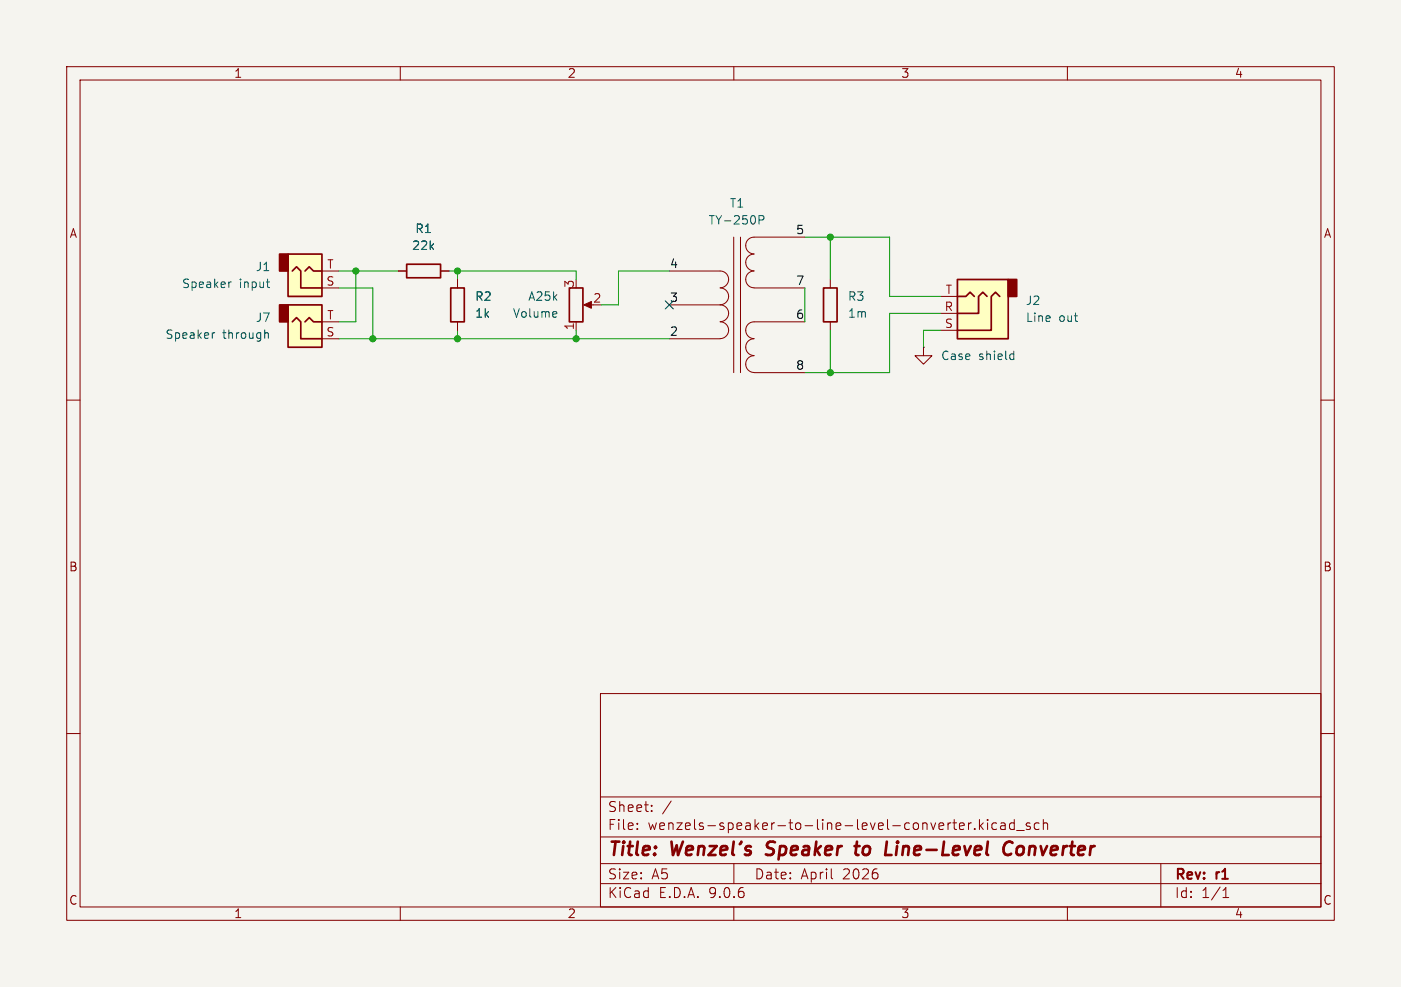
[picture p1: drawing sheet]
(kicad_sch
 (version 20250114)
 (generator "eeschema")
 (generator_version "9.0")
 (paper "A5")
 (title_block
  (title "Wenzel’s Speaker to Line-Level Converter")
  (date "April 2026")
  (rev "r1"))
 (lib_symbols
  (symbol "Connector_Audio:AudioJack2" (exclude_from_sim no) (in_bom yes) (on_board yes)
   (property "Reference" "J" (at 0 8.89 0) (effects (font (size 1.27 1.27))))
   (property "Value" "AudioJack2" (at 0 6.35 0) (effects (font (size 1.27 1.27))))
   (property "Footprint" "" (at 0 0 0) (effects (font (size 1.27 1.27)) (hide yes)))
   (property "Datasheet" "~" (at 0 0 0) (effects (font (size 1.27 1.27)) (hide yes)))
   (property "Description" "Audio Jack, 2 Poles (Mono / TS)" (at 0 0 0) (effects (font (size 1.27 1.27)) (hide yes)))
   (symbol "AudioJack2_0_1"
    (rectangle (start -3.81 0) (end -2.54 -2.54) (stroke (width 0.254) (type default)) (fill (type outline)))
    (rectangle (start -2.54 3.81) (end 2.54 -2.54) (stroke (width 0.254) (type default)) (fill (type background)))
    (polyline (pts (xy 0 0) (xy 0.635 -0.635) (xy 1.27 0) (xy 2.54 0)) (stroke (width 0.254) (type default)) (fill (type none)))
    (polyline (pts (xy 2.54 2.54) (xy -0.635 2.54) (xy -0.635 0) (xy -1.27 -0.635) (xy -1.905 0)) (stroke (width 0.254) (type default)) (fill (type none))))
   (symbol "AudioJack2_1_1"
    (pin passive line (at 5.08 2.54 180) (length 2.54) (name "~" (effects (font (size 1.27 1.27)))) (number "S" (effects (font (size 1.27 1.27)))))
    (pin passive line (at 5.08 0 180) (length 2.54) (name "~" (effects (font (size 1.27 1.27)))) (number "T" (effects (font (size 1.27 1.27))))))
   (embedded_fonts no))
  (symbol "Connector_Audio:AudioJack3" (exclude_from_sim no) (in_bom yes) (on_board yes)
   (property "Reference" "J" (at 0 8.89 0) (effects (font (size 1.27 1.27))))
   (property "Value" "AudioJack3" (at 0 6.35 0) (effects (font (size 1.27 1.27))))
   (property "Footprint" "" (at 0 0 0) (effects (font (size 1.27 1.27)) (hide yes)))
   (property "Datasheet" "~" (at 0 0 0) (effects (font (size 1.27 1.27)) (hide yes)))
   (property "Description" "Audio Jack, 3 Poles (Stereo / TRS)" (at 0 0 0) (effects (font (size 1.27 1.27)) (hide yes)))
   (symbol "AudioJack3_0_1"
    (rectangle (start -5.08 -5.08) (end -6.35 -2.54) (stroke (width 0.254) (type default)) (fill (type outline)))
    (polyline (pts (xy -1.905 -2.54) (xy -1.27 -3.175) (xy -0.635 -2.54) (xy -0.635 0) (xy 2.54 0)) (stroke (width 0.254) (type default)) (fill (type none)))
    (polyline (pts (xy 0 -2.54) (xy 0.635 -3.175) (xy 1.27 -2.54) (xy 2.54 -2.54)) (stroke (width 0.254) (type default)) (fill (type none)))
    (rectangle (start 2.54 3.81) (end -5.08 -5.08) (stroke (width 0.254) (type default)) (fill (type background)))
    (polyline (pts (xy 2.54 2.54) (xy -2.54 2.54) (xy -2.54 -2.54) (xy -3.175 -3.175) (xy -3.81 -2.54)) (stroke (width 0.254) (type default)) (fill (type none))))
   (symbol "AudioJack3_1_1"
    (pin passive line (at 5.08 2.54 180) (length 2.54) (name "~" (effects (font (size 1.27 1.27)))) (number "S" (effects (font (size 1.27 1.27)))))
    (pin passive line (at 5.08 0 180) (length 2.54) (name "~" (effects (font (size 1.27 1.27)))) (number "R" (effects (font (size 1.27 1.27)))))
    (pin passive line (at 5.08 -2.54 180) (length 2.54) (name "~" (effects (font (size 1.27 1.27)))) (number "T" (effects (font (size 1.27 1.27))))))
   (embedded_fonts no))
  (symbol "Device:R"
   (pin_numbers (hide yes))
   (pin_names
    (offset 0)) (exclude_from_sim no) (in_bom yes) (on_board yes)
   (property "Reference" "R" (at 2.032 0 90) (effects (font (size 1.27 1.27))))
   (property "Value" "R" (at 0 0 90) (effects (font (size 1.27 1.27))))
   (property "Footprint" "" (at -1.778 0 90) (effects (font (size 1.27 1.27)) (hide yes)))
   (property "Datasheet" "~" (at 0 0 0) (effects (font (size 1.27 1.27)) (hide yes)))
   (property "Description" "Resistor" (at 0 0 0) (effects (font (size 1.27 1.27)) (hide yes)))
   (symbol "R_0_1"
    (rectangle (start -1.016 -2.54) (end 1.016 2.54) (stroke (width 0.254) (type default)) (fill (type none))))
   (symbol "R_1_1"
    (pin passive line (at 0 3.81 270) (length 1.27) (name "~" (effects (font (size 1.27 1.27)))) (number "1" (effects (font (size 1.27 1.27)))))
    (pin passive line (at 0 -3.81 90) (length 1.27) (name "~" (effects (font (size 1.27 1.27)))) (number "2" (effects (font (size 1.27 1.27))))))
   (embedded_fonts no))
  (symbol "Device:R_Potentiometer"
   (pin_names
    (offset 1.016) (hide yes)) (exclude_from_sim no) (in_bom yes) (on_board yes)
   (property "Reference" "RV" (at -4.445 0 90) (effects (font (size 1.27 1.27))))
   (property "Value" "R_Potentiometer" (at -2.54 0 90) (effects (font (size 1.27 1.27))))
   (property "Footprint" "" (at 0 0 0) (effects (font (size 1.27 1.27)) (hide yes)))
   (property "Datasheet" "~" (at 0 0 0) (effects (font (size 1.27 1.27)) (hide yes)))
   (property "Description" "Potentiometer" (at 0 0 0) (effects (font (size 1.27 1.27)) (hide yes)))
   (symbol "R_Potentiometer_0_1"
    (rectangle (start 1.016 2.54) (end -1.016 -2.54) (stroke (width 0.254) (type default)) (fill (type none)))
    (polyline (pts (xy 1.143 0) (xy 2.286 0.508) (xy 2.286 -0.508) (xy 1.143 0)) (stroke (width 0) (type default)) (fill (type outline)))
    (polyline (pts (xy 2.54 0) (xy 1.524 0)) (stroke (width 0) (type default)) (fill (type none))))
   (symbol "R_Potentiometer_1_1"
    (pin passive line (at 0 3.81 270) (length 1.27) (name "1" (effects (font (size 1.27 1.27)))) (number "1" (effects (font (size 1.27 1.27)))))
    (pin passive line (at 0 -3.81 90) (length 1.27) (name "3" (effects (font (size 1.27 1.27)))) (number "3" (effects (font (size 1.27 1.27)))))
    (pin passive line (at 3.81 0 180) (length 1.27) (name "2" (effects (font (size 1.27 1.27)))) (number "2" (effects (font (size 1.27 1.27))))))
   (embedded_fonts no))
  (symbol "Device:Transformer_SP_2S"
   (pin_numbers (hide yes))
   (pin_names
    (offset 1.016) (hide yes)) (exclude_from_sim no) (in_bom yes) (on_board yes)
   (property "Reference" "T" (at 0 12.7 0) (effects (font (size 1.27 1.27))))
   (property "Value" "Transformer_SP_2S" (at 0 -12.7 0) (effects (font (size 1.27 1.27))))
   (property "Footprint" "" (at 0 0 0) (effects (font (size 1.27 1.27)) (hide yes)))
   (property "Datasheet" "~" (at 0 0 0) (effects (font (size 1.27 1.27)) (hide yes)))
   (property "Description" "Transformer, split primary, dual secondary" (at 0 0 0) (effects (font (size 1.27 1.27)) (hide yes)))
   (symbol "Transformer_SP_2S_0_1"
    (arc (start -1.27 3.81) (mid -1.656 2.9336) (end -2.54 2.5654) (stroke (width 0) (type default)) (fill (type none)))
    (arc (start -1.27 1.27) (mid -1.656 0.3936) (end -2.54 0.0254) (stroke (width 0) (type default)) (fill (type none)))
    (arc (start -1.27 -1.27) (mid -1.656 -2.1464) (end -2.54 -2.5146) (stroke (width 0) (type default)) (fill (type none)))
    (arc (start -1.27 -3.81) (mid -1.656 -4.6864) (end -2.54 -5.0546) (stroke (width 0) (type default)) (fill (type none)))
    (arc (start -2.54 5.08) (mid -1.642 4.708) (end -1.27 3.81) (stroke (width 0) (type default)) (fill (type none)))
    (arc (start -2.54 2.54) (mid -1.642 2.168) (end -1.27 1.27) (stroke (width 0) (type default)) (fill (type none)))
    (arc (start -2.54 0) (mid -1.642 -0.372) (end -1.27 -1.27) (stroke (width 0) (type default)) (fill (type none)))
    (arc (start -2.54 -2.54) (mid -1.642 -2.912) (end -1.27 -3.81) (stroke (width 0) (type default)) (fill (type none)))
    (polyline (pts (xy -0.508 -10.16) (xy -0.508 10.16)) (stroke (width 0) (type default)) (fill (type none)))
    (polyline (pts (xy 0.508 10.16) (xy 0.508 -10.16)) (stroke (width 0) (type default)) (fill (type none)))
    (arc (start 1.2954 8.89) (mid 1.6457 9.7917) (end 2.54 10.16) (stroke (width 0) (type default)) (fill (type none)))
    (arc (start 1.2954 6.35) (mid 1.6457 7.2517) (end 2.54 7.62) (stroke (width 0) (type default)) (fill (type none)))
    (arc (start 1.2954 3.81) (mid 1.6457 4.7117) (end 2.54 5.08) (stroke (width 0) (type default)) (fill (type none)))
    (arc (start 1.2954 -3.81) (mid 1.6457 -2.9083) (end 2.54 -2.54) (stroke (width 0) (type default)) (fill (type none)))
    (arc (start 1.2954 -6.35) (mid 1.6457 -5.4483) (end 2.54 -5.08) (stroke (width 0) (type default)) (fill (type none)))
    (arc (start 1.2954 -8.89) (mid 1.6457 -7.9883) (end 2.54 -7.62) (stroke (width 0) (type default)) (fill (type none)))
    (arc (start 2.54 7.6454) (mid 1.6599 8.0099) (end 1.2954 8.89) (stroke (width 0) (type default)) (fill (type none)))
    (arc (start 2.54 5.1054) (mid 1.6599 5.4699) (end 1.2954 6.35) (stroke (width 0) (type default)) (fill (type none)))
    (arc (start 2.54 2.5654) (mid 1.6599 2.9299) (end 1.2954 3.81) (stroke (width 0) (type default)) (fill (type none)))
    (arc (start 2.54 -5.0546) (mid 1.6599 -4.6901) (end 1.2954 -3.81) (stroke (width 0) (type default)) (fill (type none)))
    (arc (start 2.54 -7.5946) (mid 1.6599 -7.2301) (end 1.2954 -6.35) (stroke (width 0) (type default)) (fill (type none)))
    (arc (start 2.54 -10.1346) (mid 1.6599 -9.7701) (end 1.2954 -8.89) (stroke (width 0) (type default)) (fill (type none))))
   (symbol "Transformer_SP_2S_1_1"
    (pin passive line (at -10.16 5.08 0) (length 7.62) (name "IN+" (effects (font (size 1.27 1.27)))) (number "1" (effects (font (size 1.27 1.27)))))
    (pin passive line (at -10.16 0 0) (length 7.62) (name "PM" (effects (font (size 1.27 1.27)))) (number "2" (effects (font (size 1.27 1.27)))))
    (pin passive line (at -10.16 -5.08 0) (length 7.62) (name "IN-" (effects (font (size 1.27 1.27)))) (number "3" (effects (font (size 1.27 1.27)))))
    (pin passive line (at 10.16 10.16 180) (length 7.62) (name "OUT1A" (effects (font (size 1.27 1.27)))) (number "4" (effects (font (size 1.27 1.27)))))
    (pin passive line (at 10.16 2.54 180) (length 7.62) (name "OUT1B" (effects (font (size 1.27 1.27)))) (number "5" (effects (font (size 1.27 1.27)))))
    (pin passive line (at 10.16 -2.54 180) (length 7.62) (name "OUT2A" (effects (font (size 1.27 1.27)))) (number "6" (effects (font (size 1.27 1.27)))))
    (pin passive line (at 10.16 -10.16 180) (length 7.62) (name "OUT2B" (effects (font (size 1.27 1.27)))) (number "7" (effects (font (size 1.27 1.27))))))
   (embedded_fonts no))
  (symbol "power:GND"
   (power)
   (pin_numbers (hide yes))
   (pin_names
    (offset 0) (hide yes)) (exclude_from_sim no) (in_bom yes) (on_board yes)
   (property "Reference" "#PWR" (at 0 -6.35 0) (effects (font (size 1.27 1.27)) (hide yes)))
   (property "Value" "GND" (at 0 -3.81 0) (effects (font (size 1.27 1.27))))
   (property "Footprint" "" (at 0 0 0) (effects (font (size 1.27 1.27)) (hide yes)))
   (property "Datasheet" "" (at 0 0 0) (effects (font (size 1.27 1.27)) (hide yes)))
   (property "Description" "Power symbol creates a global label with name \"GND\" , ground" (at 0 0 0) (effects (font (size 1.27 1.27)) (hide yes)))
   (symbol "GND_0_1"
    (polyline (pts (xy 0 0) (xy 0 -1.27) (xy 1.27 -1.27) (xy 0 -2.54) (xy -1.27 -1.27) (xy 0 -1.27)) (stroke (width 0) (type default)) (fill (type none))))
   (symbol "GND_1_1"
    (pin power_in line (at 0 0 270) (length 0) (name "~" (effects (font (size 1.27 1.27)))) (number "1" (effects (font (size 1.27 1.27))))))
   (embedded_fonts no)))
 (junction
  (at 55.88 50.8)
  (diameter 0)
  (color 0 0 0 0))
 (junction
  (at 68.58 40.64)
  (diameter 0)
  (color 0 0 0 0))
 (junction
  (at 68.58 50.8)
  (diameter 0)
  (color 0 0 0 0))
 (junction
  (at 53.34 40.64)
  (diameter 0)
  (color 0 0 0 0))
 (junction
  (at 124.46 55.88)
  (diameter 0)
  (color 0 0 0 0))
 (junction
  (at 86.36 50.8)
  (diameter 0)
  (color 0 0 0 0))
 (junction
  (at 124.46 35.56)
  (diameter 0)
  (color 0 0 0 0))
 (no_connect
  (at 100.33 45.72))
 (wire
  (pts (xy 133.35 46.99) (xy 133.35 55.88))
  (stroke (width 0) (type default)))
 (wire
  (pts (xy 86.36 50.8) (xy 68.58 50.8))
  (stroke (width 0) (type default)))
 (wire
  (pts (xy 68.58 50.8) (xy 55.88 50.8))
  (stroke (width 0) (type default)))
 (wire
  (pts (xy 120.65 55.88) (xy 124.46 55.88))
  (stroke (width 0) (type default)))
 (wire
  (pts (xy 50.8 40.64) (xy 53.34 40.64))
  (stroke (width 0) (type default)))
 (wire
  (pts (xy 90.17 45.72) (xy 92.71 45.72))
  (stroke (width 0) (type default)))
 (wire
  (pts (xy 53.34 48.26) (xy 53.34 40.64))
  (stroke (width 0) (type default)))
 (wire
  (pts (xy 68.58 50.8) (xy 68.58 49.53))
  (stroke (width 0) (type default)))
 (wire
  (pts (xy 86.36 41.91) (xy 86.36 40.64))
  (stroke (width 0) (type default)))
 (wire
  (pts (xy 124.46 35.56) (xy 124.46 41.91))
  (stroke (width 0) (type default)))
 (wire
  (pts (xy 133.35 44.45) (xy 140.97 44.45))
  (stroke (width 0) (type default)))
 (wire
  (pts (xy 138.43 49.53) (xy 138.43 52.07))
  (stroke (width 0) (type default)))
 (wire
  (pts (xy 55.88 50.8) (xy 50.8 50.8))
  (stroke (width 0) (type default)))
 (wire
  (pts (xy 140.97 46.99) (xy 133.35 46.99))
  (stroke (width 0) (type default)))
 (wire
  (pts (xy 120.65 35.56) (xy 124.46 35.56))
  (stroke (width 0) (type default)))
 (wire
  (pts (xy 120.65 43.18) (xy 120.65 48.26))
  (stroke (width 0) (type default)))
 (wire
  (pts (xy 124.46 55.88) (xy 133.35 55.88))
  (stroke (width 0) (type default)))
 (wire
  (pts (xy 100.33 50.8) (xy 86.36 50.8))
  (stroke (width 0) (type default)))
 (wire
  (pts (xy 53.34 48.26) (xy 50.8 48.26))
  (stroke (width 0) (type default)))
 (wire
  (pts (xy 133.35 44.45) (xy 133.35 35.56))
  (stroke (width 0) (type default)))
 (wire
  (pts (xy 86.36 50.8) (xy 86.36 49.53))
  (stroke (width 0) (type default)))
 (wire
  (pts (xy 67.31 40.64) (xy 68.58 40.64))
  (stroke (width 0) (type default)))
 (wire
  (pts (xy 124.46 49.53) (xy 124.46 55.88))
  (stroke (width 0) (type default)))
 (wire
  (pts (xy 138.43 49.53) (xy 140.97 49.53))
  (stroke (width 0) (type default)))
 (wire
  (pts (xy 50.8 43.18) (xy 55.88 43.18))
  (stroke (width 0) (type default)))
 (wire
  (pts (xy 53.34 40.64) (xy 59.69 40.64))
  (stroke (width 0) (type default)))
 (wire
  (pts (xy 68.58 40.64) (xy 68.58 41.91))
  (stroke (width 0) (type default)))
 (wire
  (pts (xy 92.71 40.64) (xy 100.33 40.64))
  (stroke (width 0) (type default)))
 (wire
  (pts (xy 55.88 43.18) (xy 55.88 50.8))
  (stroke (width 0) (type default)))
 (wire
  (pts (xy 86.36 40.64) (xy 68.58 40.64))
  (stroke (width 0) (type default)))
 (wire
  (pts (xy 124.46 35.56) (xy 133.35 35.56))
  (stroke (width 0) (type default)))
 (wire
  (pts (xy 92.71 40.64) (xy 92.71 45.72))
  (stroke (width 0) (type default)))
 (label "4"
  (at 100.33 40.64 0)
  (effects (font (size 1.27 1.27)) (justify left bottom)))
 (label "5"
  (at 120.65 35.56 180)
  (effects (font (size 1.27 1.27)) (justify right bottom)))
 (label "6"
  (at 120.65 48.26 180)
  (effects (font (size 1.27 1.27)) (justify right bottom)))
 (label "2"
  (at 100.33 50.8 0)
  (effects (font (size 1.27 1.27)) (justify left bottom)))
 (label "8"
  (at 120.65 55.88 180)
  (effects (font (size 1.27 1.27)) (justify right bottom)))
 (label "3"
  (at 100.33 45.72 0)
  (effects (font (size 1.27 1.27)) (justify left bottom)))
 (label "7"
  (at 120.65 43.18 180)
  (effects (font (size 1.27 1.27)) (justify right bottom)))
 (symbol
  (lib_id "Device:Transformer_SP_2S")
  (at 110.49 45.72 0)
  (unit 1)
  (exclude_from_sim no)
  (in_bom yes)
  (on_board yes)
  (dnp no)
  (fields_autoplaced yes)
  (property "Reference" "T1" (at 110.49 30.48 0) (effects (font (size 1.27 1.27))))
  (property "Value" "TY-250P" (at 110.49 33.02 0) (effects (font (size 1.27 1.27))))
  (property "Footprint" "" (at 110.49 45.72 0) (effects (font (size 1.27 1.27)) (hide yes)))
  (property "Datasheet" "~" (at 110.49 45.72 0) (effects (font (size 1.27 1.27)) (hide yes)))
  (property "Description" "Transformer, split primary, dual secondary" (at 110.49 45.72 0) (effects (font (size 1.27 1.27)) (hide yes)))
  (pin "2")
  (pin "1")
  (pin "7")
  (pin "5")
  (pin "4")
  (pin "3")
  (pin "6"))
 (symbol
  (lib_id "Device:R_Potentiometer")
  (at 86.36 45.72 0)
  (mirror x)
  (unit 1)
  (exclude_from_sim no)
  (in_bom yes)
  (on_board yes)
  (dnp no)
  (fields_autoplaced yes)
  (property "Reference" "Volume" (at 83.82 46.9901 0) (effects (font (size 1.27 1.27)) (justify right)))
  (property "Value" "A25k" (at 83.82 44.4501 0) (effects (font (size 1.27 1.27)) (justify right)))
  (property "Footprint" "" (at 86.36 45.72 0) (effects (font (size 1.27 1.27)) (hide yes)))
  (property "Datasheet" "~" (at 86.36 45.72 0) (effects (font (size 1.27 1.27)) (hide yes)))
  (property "Description" "Potentiometer" (at 86.36 45.72 0) (effects (font (size 1.27 1.27)) (hide yes)))
  (pin "1")
  (pin "3")
  (pin "2"))
 (symbol
  (lib_id "Device:R")
  (at 124.46 45.72 0)
  (unit 1)
  (exclude_from_sim no)
  (in_bom yes)
  (on_board yes)
  (dnp no)
  (fields_autoplaced yes)
  (property "Reference" "R3" (at 127 44.4499 0) (effects (font (size 1.27 1.27)) (justify left)))
  (property "Value" "1m" (at 127 46.9899 0) (effects (font (size 1.27 1.27)) (justify left)))
  (property "Footprint" "" (at 122.682 45.72 90) (effects (font (size 1.27 1.27)) (hide yes)))
  (property "Datasheet" "~" (at 124.46 45.72 0) (effects (font (size 1.27 1.27)) (hide yes)))
  (property "Description" "Resistor" (at 124.46 45.72 0) (effects (font (size 1.27 1.27)) (hide yes)))
  (pin "1")
  (pin "2"))
 (symbol
  (lib_id "Device:R")
  (at 63.5 40.64 90)
  (unit 1)
  (exclude_from_sim no)
  (in_bom yes)
  (on_board yes)
  (dnp no)
  (fields_autoplaced yes)
  (property "Reference" "R1" (at 63.5 34.29 90) (effects (font (size 1.27 1.27))))
  (property "Value" "22k" (at 63.5 36.83 90) (effects (font (size 1.27 1.27))))
  (property "Footprint" "" (at 63.5 42.418 90) (effects (font (size 1.27 1.27)) (hide yes)))
  (property "Datasheet" "~" (at 63.5 40.64 0) (effects (font (size 1.27 1.27)) (hide yes)))
  (property "Description" "Resistor" (at 63.5 40.64 0) (effects (font (size 1.27 1.27)) (hide yes)))
  (pin "1")
  (pin "2"))
 (symbol
  (lib_id "Device:R")
  (at 68.58 45.72 0)
  (unit 1)
  (exclude_from_sim no)
  (in_bom yes)
  (on_board yes)
  (dnp no)
  (fields_autoplaced yes)
  (property "Reference" "R2" (at 71.12 44.4499 0) (effects (font (size 1.27 1.27)) (justify left)))
  (property "Value" "1k" (at 71.12 46.9899 0) (effects (font (size 1.27 1.27)) (justify left)))
  (property "Footprint" "" (at 66.802 45.72 90) (effects (font (size 1.27 1.27)) (hide yes)))
  (property "Datasheet" "~" (at 68.58 45.72 0) (effects (font (size 1.27 1.27)) (hide yes)))
  (property "Description" "Resistor" (at 68.58 45.72 0) (effects (font (size 1.27 1.27)) (hide yes)))
  (pin "1")
  (pin "2"))
 (symbol
  (lib_id "Connector_Audio:AudioJack2")
  (at 45.72 48.26 0)
  (mirror x)
  (unit 1)
  (exclude_from_sim no)
  (in_bom yes)
  (on_board yes)
  (dnp no)
  (fields_autoplaced yes)
  (property "Reference" "J7" (at 40.64 47.6249 0) (effects (font (size 1.27 1.27)) (justify right)))
  (property "Value" "Speaker through" (at 40.64 50.1649 0) (effects (font (size 1.27 1.27)) (justify right)))
  (property "Footprint" "" (at 45.72 48.26 0) (effects (font (size 1.27 1.27)) (hide yes)))
  (property "Datasheet" "~" (at 45.72 48.26 0) (effects (font (size 1.27 1.27)) (hide yes)))
  (property "Description" "Audio Jack, 2 Poles (Mono / TS)" (at 45.72 48.26 0) (effects (font (size 1.27 1.27)) (hide yes)))
  (pin "T")
  (pin "S"))
 (symbol
  (lib_id "Connector_Audio:AudioJack2")
  (at 45.72 40.64 0)
  (mirror x)
  (unit 1)
  (exclude_from_sim no)
  (in_bom yes)
  (on_board yes)
  (dnp no)
  (fields_autoplaced yes)
  (property "Reference" "J1" (at 40.64 40.0049 0) (effects (font (size 1.27 1.27)) (justify right)))
  (property "Value" "Speaker input" (at 40.64 42.5449 0) (effects (font (size 1.27 1.27)) (justify right)))
  (property "Footprint" "" (at 45.72 40.64 0) (effects (font (size 1.27 1.27)) (hide yes)))
  (property "Datasheet" "~" (at 45.72 40.64 0) (effects (font (size 1.27 1.27)) (hide yes)))
  (property "Description" "Audio Jack, 2 Poles (Mono / TS)" (at 45.72 40.64 0) (effects (font (size 1.27 1.27)) (hide yes)))
  (pin "T")
  (pin "S"))
 (symbol
  (lib_id "Connector_Audio:AudioJack3")
  (at 146.05 46.99 180)
  (unit 1)
  (exclude_from_sim no)
  (in_bom yes)
  (on_board yes)
  (dnp no)
  (fields_autoplaced yes)
  (property "Reference" "J2" (at 153.67 45.0849 0) (effects (font (size 1.27 1.27)) (justify right)))
  (property "Value" "Line out" (at 153.67 47.6249 0) (effects (font (size 1.27 1.27)) (justify right)))
  (property "Footprint" "" (at 146.05 46.99 0) (effects (font (size 1.27 1.27)) (hide yes)))
  (property "Datasheet" "~" (at 146.05 46.99 0) (effects (font (size 1.27 1.27)) (hide yes)))
  (property "Description" "Audio Jack, 3 Poles (Stereo / TRS)" (at 146.05 46.99 0) (effects (font (size 1.27 1.27)) (hide yes)))
  (pin "S")
  (pin "T")
  (pin "R"))
 (symbol
  (lib_id "power:GND")
  (at 138.43 52.07 0)
  (unit 1)
  (exclude_from_sim no)
  (in_bom yes)
  (on_board yes)
  (dnp no)
  (fields_autoplaced yes)
  (property "Reference" "#PWR01" (at 138.43 58.42 0) (effects (font (size 1.27 1.27)) (hide yes)))
  (property "Value" "Case shield" (at 140.97 53.3399 0) (effects (font (size 1.27 1.27)) (justify left)))
  (property "Footprint" "" (at 138.43 52.07 0) (effects (font (size 1.27 1.27)) (hide yes)))
  (property "Datasheet" "" (at 138.43 52.07 0) (effects (font (size 1.27 1.27)) (hide yes)))
  (property "Description" "Power symbol creates a global label with name \"GND\" , ground" (at 138.43 52.07 0) (effects (font (size 1.27 1.27)) (hide yes)))
  (pin "1"))
 (sheet_instances
  (path ""
   (page "1")))
 (embedded_fonts no))
